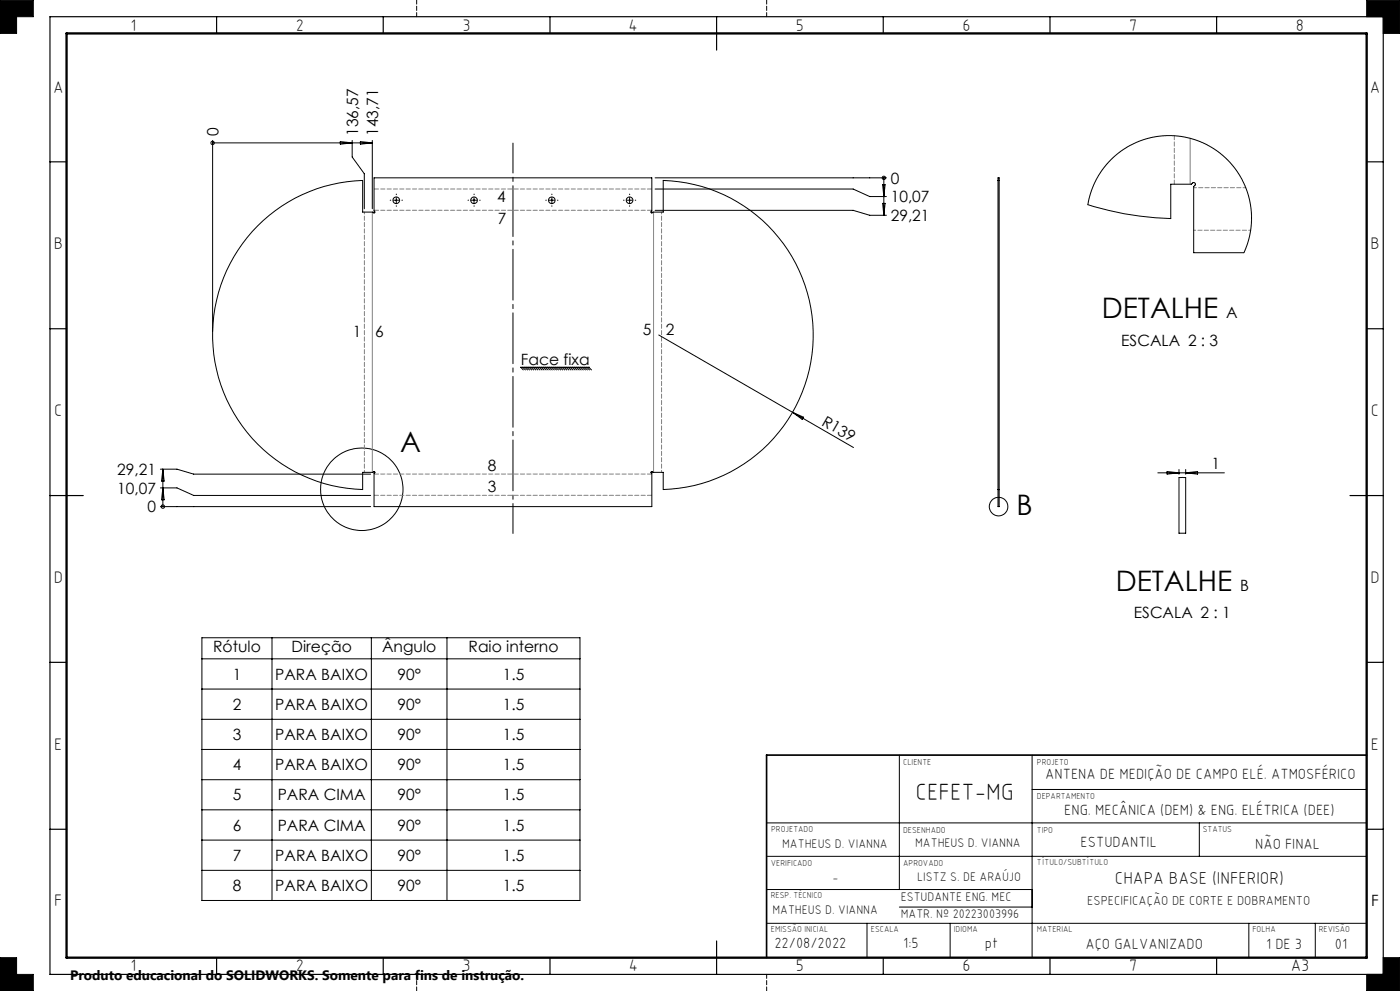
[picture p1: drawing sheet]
<svg xmlns="http://www.w3.org/2000/svg" width="420mm" height="297mm" viewBox="0 0 420 297" stroke-linecap="round" stroke-linejoin="round" font-family="sans-serif">
<g fill="none" stroke="#000" stroke-width=".3">
<path d="M0 0h10v5h-5v5h-5zM410 0h10v10h-5v-5h-5zM63.8 42.8h.1M63.8 42.1v57.3M63.8 42.8h47.9M102.1 42.4l3.6 .4-3.6 .4zM105.7 42.1v5l3.6 5v10.5M108.1 42.4l3.6 .4-3.6 .4zM111.7 42.1v20.5M118.9 59.2v1.7M142.2 59.2v1.7M165.6 59.2v1.7"/>
<path d="M188.9 59.2v1.7M196.5 53.3h69.4M196.5 56.7h59.4l5 2.2h5M264.8 55.3h.7l-.4 3.6zM265.1 53.3h.1M265.1 53.3v11.2M299.4 54.1v92.6M299.4 54.1v-.8h.4v.8M299.4 54.1h.4M299.8 54.1v92.6M333 48.2l3.8-3.3 4.2-2.3 4.1-1.3 4.8-.7 4.7 .3 4.9 1.3 4.8 2.5 3.5 2.8 3 3.3 1.7 2.7 1.4 3.2 1.1 3.7 .5 4-.2 4-.8 3.7-1.3 3.6h-15.1v-19.8l.5-.6-.2-.5-.4-.1-.6 .5h-6.2v10.3a86 86 0 0 1-24.8-4.2l1-4 1.5-3.6 1.8-2.8zM77.3 67.7a46.4 46.4 0 0 1 31.5-13.6v9.5h3.1l.2 .2 .4-.2-.3-.4v-9.9h83.3l-.1 10.5 .5-.2h3.1v-9.5a46.3 46.3 0 0 1 45 46.3 46.3 46.3 0 0 1-45 46.3v-5.1h-3.1l-.3-.3-.3 .2 .2 .4v9.9h-83.3l.1-10.5-.4 .3h-3.1v5.1a46.3 46.3 0 0 1-41.7-29.1 46.3 46.3 0 0 1 10.2-49.9z"/>
<path d="M118 60h1.7M141.4 60h1.7M164.7 60h1.7M188 60h1.7M196.5 63h59.4l5 1.5h5M264.8 61h.7l-.4 3.5zM156.8 110.1l.8 .8M157.4 110.1l.9 .8M158 110.1l.9 .8M158.7 110.1l.8 .8M159.3 110.1l.8 .8M159.9 110.1l.8 .8"/>
<path d="M160.5 110.1l.8 .8M161.1 110.1l.9 .8M161.8 110.1l.8 .8M162.4 110.1l.8 .8M163 110.1l.8 .8M163.6 110.1l.8 .8M164.3 110.1l.8 .8M164.9 110.1l.8 .8M165.5 110.1l.8 .8M166.1 110.1l.8 .8M166.7 110.1l.8 .8M167.4 110.1l.8 .8"/>
<path d="M168 110.1l.8 .8M168.6 110.1l.8 .8M169.2 110.1l.8 .8M169.8 110.1l.8 .8M170.5 110.1l.8 .8M171.1 110.1l.8 .8M171.7 110.1l.8 .8M172.3 110.1l.8 .8M172.9 110.1l.8 .8M173.6 110.1l.7 .8M174.2 110.1l.8 .8M174.8 110.1l.8 .8"/>
<path d="M175.4 110.1l.8 .8M176 110.1l.8 .8M176.6 110.1l.8 .8M176.8 110.1h-20.6l.8 .8M197.6 100.4l58.4 33.7M237.8 123.6l3.2 1.4-.3 .7zM48.1 151.8h63.1M48.1 146.2h5l5 2.3h53.1M48.1 140.6h5l5 1.5h53.1M48.9 151.8h.1M48.9 140.6v11.2M48.9 146.2l.3 3.6h-.7z"/>
<path d="M48.9 140.6l.3 3.6h-.7zM299.4 146.7v5.1h.4v-5.1M299.4 146.7h.4M347.3 141.7h20M350.1 141.3l3.6 .4-3.6 .4zM353.7 143.1h2v16.7h-2zM353.7 140.7v1.4M355.7 140.7v1.4M355.7 141.7l3.6-.4v.8zM60.6 191.1h113.4v78.8h-113.4zM60.6 197.4h113.4M81.6 191.1v78.8"/>
<path d="M111.4 191.1v78.8M134.1 191.1v78.8M60.6 206.5h113.4M60.6 215.6h113.4M60.6 224.6h113.4M60.6 233.7h113.4M269.8 226.3v40.3M309.6 226.3v60.7M309.6 236.6h100.4M60.6 242.7h113.4M60.6 251.8h113.4M230 246.6h180"/>
<path d="M230 256.6h180M359.8 246.6v10M60.6 260.8h113.4M230 276.7h180M230 266.6h79.6M260.1 276.7v10.3M269.8 271.8h39.8M285 276.7v10.3M374.7 276.7v10.3M394.6 276.7v10.3M0 287h5v5h5v5h-10zM415 287h5v10h-10v-5h5z"/>
<circle cx="63.8" cy="42.8" r=".51"/>
<circle cx="265.2" cy="53.3" r=".5"/>
<circle cx="118.9" cy="60" r="1"/>
<circle cx="142.2" cy="60" r="1"/>
<circle cx="165.5" cy="60" r="1"/>
<circle cx="188.9" cy="60" r="1"/>
<circle cx="48.9" cy="151.8" r=".51"/>
<circle cx="108.5" cy="146.6" r="12.4"/>
<circle cx="299.6" cy="151.8" r="2.79"/>
</g>
<path d="M125 5v-5M230 5v-5M125 292v5M230 292v5" fill="none" stroke="#000" stroke-width=".3" stroke-dasharray="1.3 .6"/>
<g fill="none" stroke="#000" stroke-width=".35">
<path d="M15 5h400v287h-400zM65 5v5M115 5v5M165 5v5M215 5v10M265 5v5M315 5v5M365 5v5M15 48.5h5M410 48.5h5M15 98.5h5M410 98.5h5"/>
<path d="M15 148.5h10M405 148.5h10M15 198.5h5M410 198.5h5M15 248.5h5M410 248.5h5M65 287v5M115 287v5M165 287v5M215 282v10M265 287v5M315 287v5"/>
<path d="M365 287v5"/>
</g>
<path d="M410 226.3h-180v60.7" fill="none" stroke="#000" stroke-width=".5"/>
<path d="M20 10h390v277h-390z" fill="none" stroke="#000" stroke-width=".7"/>
<path d="M0 287v10h10v-5h-5v-5zM415 287h5v10h-10v-5h5zM410 0h10v10h-5v-5h-5zM0 0v10h5v-5h5v-5z" fill-rule="evenodd" fill="#000"/>
<path d="M357 41.4v13.8M111.7 63.6v78M196.1 63.6v78" fill="none" stroke="#808080" stroke-width=".3"/>
<path d="M109.3 63.5v78M358.1 69h17.1M198.5 141.5v-78" fill="none" stroke="#808080" stroke-width=".3" stroke-dasharray="1.3 .6" stroke-dashoffset=".7"/>
<path d="M352.3 40.7v14.5" fill="none" stroke="#808080" stroke-width=".3" stroke-dasharray="1.3 .6"/>
<path d="M358.1 56.2h15.6" fill="none" stroke="#808080" stroke-width=".3" stroke-dasharray="1.3 .6" stroke-dashoffset=".4"/>
<path d="M153.9 42.9v117" fill="none" stroke="#000" stroke-width=".3" stroke-dasharray="15.2 1.3 1.3 1.3" stroke-dashoffset="6.3"/>
<g fill="none" stroke="#000" stroke-width=".3" stroke-dasharray="15.2 1.3 1.3 1.3">
<path d="M118.9 58.3v-.1M142.2 58.3v-.1M165.6 58.3v-.1M188.9 58.3v-.1M117.2 60h-.1M118.9 61.7v.1M120.6 60h.1M140.6 60h-.2M142.2 61.7v.1M143.9 60h.2M163.9 60h-.2M165.6 61.7v.1"/>
<path d="M167.2 60h.2M187.2 60h-.1M188.9 61.7v.1M190.6 60h.1"/>
</g>
<path d="M195.6 56.6h-83.4M195.6 63h-83.4M112.2 148.5h83.4M112.2 142.1h83.4" fill="none" stroke="#808080" stroke-width=".3" stroke-dasharray="1.3 .6" stroke-dashoffset="-.1"/>
<g font-size="8.5">
<text x="330.6" y="95.4">DETALHE</text>
<text x="120.1" y="135.5">A</text>
<text x="304.9" y="154.2">B</text>
<text x="334.7" y="177.1">DETALHE</text>
</g>
<text font-size="7.1" x="274.7" y="239.8">CEFET-MG</text>
<text font-size="5.1" x="334.5" y="265">CHAPA BASE (INFERIOR)</text>
<g font-size="5">
<text x="39.1" y="9.2">1</text>
<text x="88.8" y="9.2">2</text>
<text x="138.8" y="9.2">3</text>
<text x="188.6" y="9.2">4</text>
<text x="238.8" y="9.2">5</text>
<text x="288.8" y="9.2">6</text>
<text x="338.8" y="9.2">7</text>
<text x="388.8" y="9.2">8</text>
<text x="15.9" y="27.9">A</text>
<text x="410.9" y="27.9">A</text>
<text x="16.1" y="74.7">B</text>
<text x="411.1" y="74.7">B</text>
<text x="16.3" y="124.7">C</text>
<text x="411.3" y="124.7">C</text>
<text x="16.1" y="174.7">D</text>
<text x="411.1" y="174.7">D</text>
<text x="16.3" y="224.7">E</text>
<text x="411.3" y="224.7">E</text>
<text x="16.3" y="271.4">F</text>
<text x="39.1" y="291.2">1</text>
<text x="88.8" y="291.2">2</text>
<text x="138.8" y="291.2">3</text>
<text x="188.6" y="291.2">4</text>
<text x="238.8" y="291.2">5</text>
<text x="288.8" y="291.2">6</text>
<text x="338.8" y="291.2">7</text>
<text x="387.2" y="291.2">A3</text>
</g>
<g font-size="4.7">
<text x="65.6" y="40.8" transform="rotate(-90 65.6 40.8)">0</text>
<text x="107.4" y="40.8" transform="rotate(-90 107.4 40.8)">136,57</text>
<text x="113.5" y="40.8" transform="rotate(-90 113.5 40.8)">143,71</text>
<text x="267.2" y="55">0</text>
<text x="149.1" y="60.4">4</text>
<text x="267.2" y="60.7">10,07</text>
<text x="149.3" y="67.2">7</text>
<text x="267.2" y="66.3">29,21</text>
<text x="367.8" y="95.4">A</text>
<text x="105.8" y="101.1">1</text>
<text x="112.5" y="101.1">6</text>
<text x="192.9" y="100.4">5</text>
<text x="199.8" y="100.4">2</text>
<text x="336.4" y="103.6">ESCALA 2 : 3</text>
<text x="156.3" y="109.4">Face fixa</text>
<text x="246.3" y="127.3" transform="rotate(30 246.3 127.3)">R139</text>
<text x="35.2" y="142.3">29,21</text>
<text x="146.3" y="141.2">8</text>
<text x="363.5" y="140.7">1</text>
<text x="35.2" y="148">10,07</text>
<text x="146.4" y="147.5">3</text>
<text x="44.2" y="153.6">0</text>
<text x="372" y="177.1">B</text>
<text x="340.2" y="185.3">ESCALA 2 : 1</text>
<text x="64" y="195.5">Rótulo</text>
<text x="87.5" y="195.5">Direção</text>
<text x="114.6" y="195.5">Ângulo</text>
<text x="140.6" y="195.5">Raio interno</text>
<text x="69.8" y="203.6">1</text>
<text x="82.6" y="203.6">PARA BAIXO</text>
<text x="119.2" y="203.6">90°</text>
<text x="150.8" y="203.6">1.5</text>
<text x="69.8" y="212.7">2</text>
<text x="82.6" y="212.7">PARA BAIXO</text>
<text x="119.2" y="212.7">90°</text>
<text x="150.8" y="212.7">1.5</text>
<text x="69.8" y="221.8">3</text>
<text x="82.6" y="221.8">PARA BAIXO</text>
<text x="119.2" y="221.8">90°</text>
<text x="150.8" y="221.8">1.5</text>
<text x="69.8" y="230.8">4</text>
<text x="82.6" y="230.8">PARA BAIXO</text>
<text x="119.2" y="230.8">90°</text>
<text x="150.8" y="230.8">1.5</text>
<text x="69.8" y="239.9">5</text>
<text x="83.3" y="239.9">PARA CIMA</text>
<text x="119.2" y="239.9">90°</text>
<text x="150.8" y="239.9">1.5</text>
<text x="69.8" y="248.9">6</text>
<text x="83.3" y="248.9">PARA CIMA</text>
<text x="119.3" y="248.9">90°</text>
<text x="150.8" y="248.9">1.5</text>
<text x="69.8" y="258">7</text>
<text x="82.6" y="258">PARA BAIXO</text>
<text x="119.3" y="258">90°</text>
<text x="150.8" y="258">1.5</text>
<text x="69.8" y="267">8</text>
<text x="82.6" y="267">PARA BAIXO</text>
<text x="119.3" y="267">90°</text>
<text x="150.8" y="267">1.5</text>
<text x="411.4" y="271.5">F</text>
</g>
<g font-size="4.4">
<text x="313.6" y="233.6">ANTENA DE MEDIÇÃO DE CAMPO ELÉ. ATMOSFÉRICO</text>
<text x="319.3" y="244.2">ENG. MECÂNICA (DEM) &amp; ENG. ELÉTRICA (DEE)</text>
<text x="324.2" y="254">ESTUDANTIL</text>
<text x="376.5" y="254.5">NÃO FINAL</text>
<text x="232.3" y="284.1">22/08/2022</text>
<text x="271" y="284.3">1:5</text>
<text x="295.5" y="284.1">pt</text>
<text x="325.6" y="284.3">AÇO GALVANIZADO</text>
<text x="379.8" y="284.5">1 DE 3</text>
<text x="400.5" y="284.3">01</text>
</g>
<text font-size="4.1" x="21" y="293.7">Produto educacional do SOLIDWORKS. Somente para fins de instrução.</text>
<text font-size="3.9" x="326.1" y="271.1">ESPECIFICAÇÃO DE CORTE E DOBRAMENTO</text>
<g font-size="3.7">
<text x="234.7" y="254.1">MATHEUS D. VIANNA</text>
<text x="274.6" y="253.8">MATHEUS D. VIANNA</text>
<text x="249.7" y="264.3">-</text>
<text x="270.2" y="269.9">ESTUDANTE ENG. MEC</text>
<text x="275.2" y="264.1">LISTZ S. DE ARAÚJO</text>
<text x="231.7" y="273.9">MATHEUS D. VIANNA</text>
<text x="270.2" y="275.2">MATR. Nº 20223003996</text>
</g>
<g font-size="2.6">
<text x="271" y="229.3">CLIENTE</text>
<text x="311.1" y="229.3">PROJETO</text>
<text x="311.1" y="239.3">DEPARTAMENTO</text>
<text x="231.4" y="249.4">PROJETADO</text>
<text x="271" y="249.5">DESENHADO</text>
<text x="311.1" y="249.5">TIPO</text>
<text x="360.8" y="249.2">STATUS</text>
<text x="231.3" y="259.5">VERIFICADO</text>
<text x="271" y="259.5">APROVADO</text>
<text x="311.1" y="259.4">TÍTULO/SUBTÍTULO</text>
<text x="231.3" y="269.2">RESP. TÉCNICO</text>
<text x="231.3" y="279.3">EMISSÃO INICIAL</text>
<text x="261.3" y="279.3">ESCALA</text>
<text x="286.2" y="279.3">IDIOMA</text>
<text x="311" y="279.3">MATERIAL</text>
<text x="375.7" y="279.3">FOLHA</text>
<text x="395.6" y="279.3">REVISÃO</text>
</g>
</svg>
